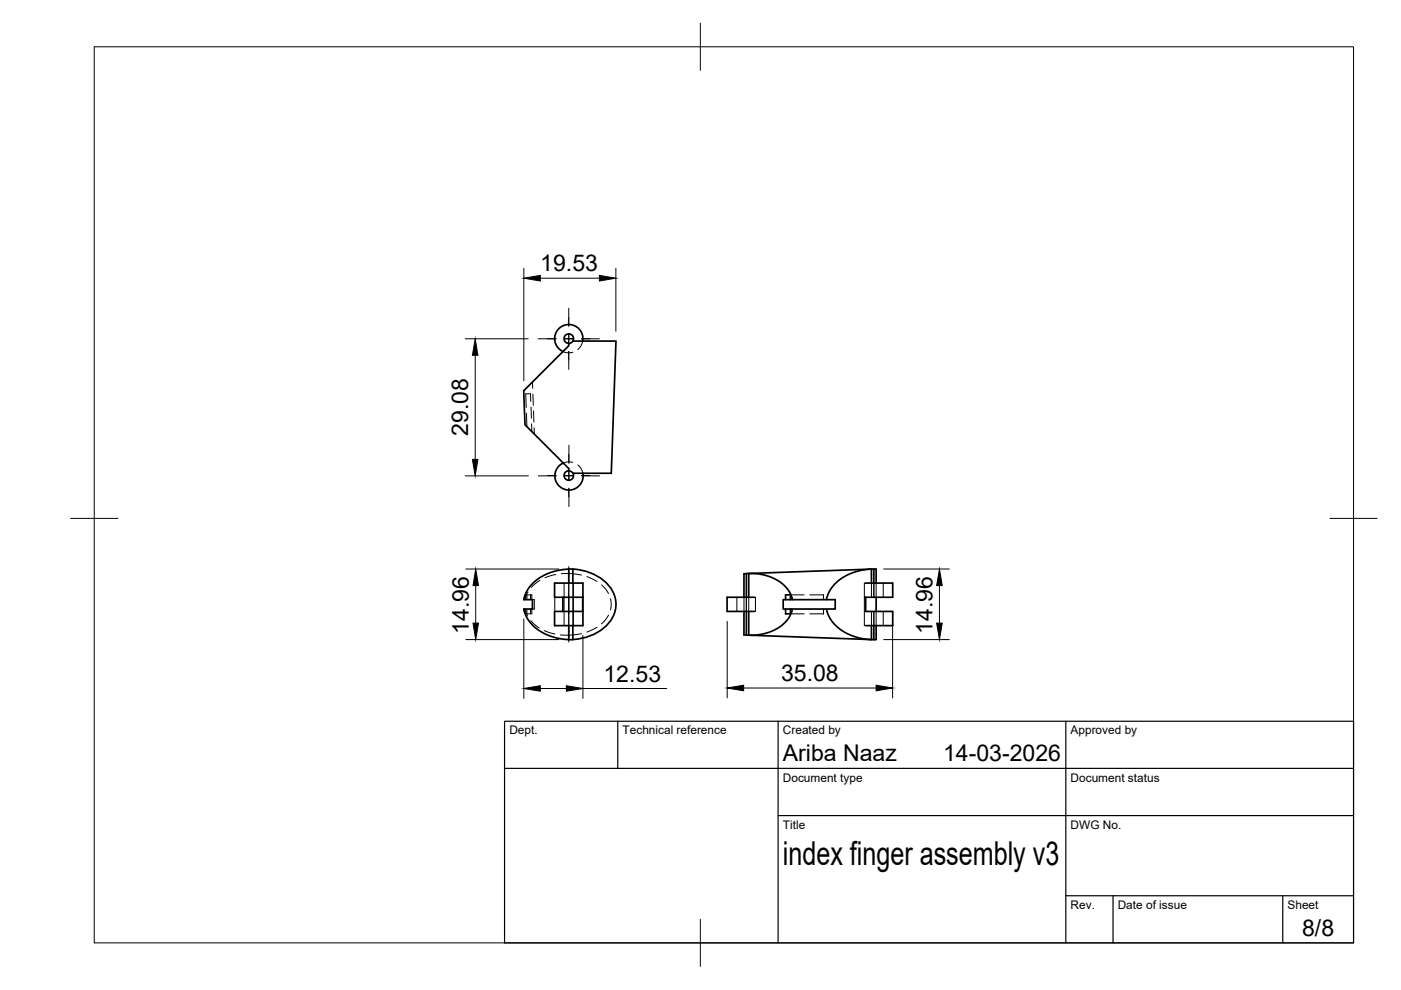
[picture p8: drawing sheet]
<svg xmlns="http://www.w3.org/2000/svg" width="297mm" height="210mm" viewBox="0 0 297 210" stroke-linecap="round" stroke-linejoin="round" font-family="sans-serif">
<!-- layer: Hidden -->
<g fill="none" stroke="#000" stroke-width=".21">
<path d="M119.3 74.5a2.96 2.96 0 0 0 2.2 .2M123.5 72.3l-.3 1-.7 .8M111.6 87.6l.1 2.9M112.5 85.1v-1.6h-1l.1 2.9M112.6 86.3l.1 2.4M112.7 89.9l.1 1.6M112.9 81v1.4M113 83.5l.1 2.4M113.1 87.1l.1 2.4M113.2 90.7l.1 1.3M121.5 98l-1.1-.1-1 .3M122.5 98.6l.1 .1a2.86 2.86 0 0 1 1 1.6"/>
<path d="M111.3 129.1l.6 1.5M111.5 129.1v1h1.3v-1M111.7 126.1v1M111.7 129.1v1M112 125.5l-.7 1.6M112.5 127.1v-1h.3v1M112.5 126.1h-1v1M112.5 129.1v1M112.5 131.6l1.8 1.5M112.9 127.1h.4v2h-.4M114.5 123l-1.9 1.5M115.4 133.7l2.2 .7"/>
<path d="M117.6 126.6v3M117.8 121.8l-2.3 .7M118.8 134.6l1.8 .1M119 121.6h2.1l2.2 .3M119.6 123.6v9M120.6 123.6v9M121.5 123.6v9M121.6 123.6v9M123.3 134.3l-2.7 .4M123.6 126.6v3M124.4 122.3l2.2 1M126.6 133l-2.2 1"/>
<path d="M127.5 124l.9 .9 .6 .9M129 130.4l-.6 1-.9 .9M129.4 127l.2 .8-.2 1.5M156.2 126.6v3M157.7 126.6v3M158.2 126.6v3M158.7 126.6v3M159.9 126.6h.3v3h-.3M167.6 126.1h2.9M167.6 130.1h2.9M171.7 126.1h2.9v1v-1M174.6 126.1h.1"/>
<path d="M174.6 129.1v1h-2.9M183.3 129.6h.2M183.3 126.6h.2M183.5 123.6h-.2v9h.2M184.8 123.6v3M184.8 129.6v3M185.3 123.6v3M185.3 129.6v3M185.8 123.6v3M185.8 129.6v3M187.3 123.6v3M187.3 129.6v3"/>
</g>
<!-- layer: Visible -->
<g fill="none" stroke="#000" stroke-width=".36">
<path d="M120.6 72.8l.5-.1 .4-.4h9.1l-1 28h-8.1l-.4-.3-.5-.2v-.5l-9.3-9.2-.3-7.3 9-8.9a1.23 1.23 0 0 0 .6-1.1zM121.5 72.3a1.01 1.01 0 0 0-.6-1.4 1.01 1.01 0 0 0-1.3 .7 1.01 1.01 0 0 0 1 1.2M123.6 72.3a3 3 0 0 0-2.3-3.4 3 3 0 0 0-3.5 1.9 3 3 0 0 0 1.6 3.7M119.4 98.2a3 3 0 0 0-1.6 3.7 3 3 0 0 0 3.6 1.9 3 3 0 0 0 2.2-3.5M120.6 99.8a1.01 1.01 0 0 0-1 1.2 1.01 1.01 0 0 0 1.3 .8 1.01 1.01 0 0 0 .6-1.5M117.6 129.6h6v3h-6zM117.6 123.6h6v3h-6zM119.3 126.6v3M120.6 120.7l-1.7 .1-1.7 .4-1.5 .6-1.4 .8-1.2 1-1 1.1-.6 1-.5 1.4h1.9v2h-1.9l.7 1.9 1.5 1.8 1.5 1.2 1.5 .7 2.3 .7 2.1 .2M120.6 120.6l.9 .1v2.9M120.6 132.6v3h.9v-3M120.6 120.6v3"/>
<path d="M121.5 120.6a9.7 9.7 0 0 1 8.8 5.6 6.4 6.4 0 0 1-3.2 7.6 11.8 11.8 0 0 1-5.6 1.8M123.5 126.6v3M157.7 129.6v5l1 .1M158.2 121.6v5M158.2 129.6v5.1M158.7 121.6l3.1 .2 1.8 .6 1.4 .7 1.3 1 .9 1.1 .5 .9 .3 1h-.4M158.7 121.6l-1 .1v4.9M158.7 121.6v5M158.7 129.6v5.1M158.7 121.6l26.1-.9v2.9M159.9 126.6h-5.7v3h5.7M166.6 126.1h1v1h-1z"/>
<path d="M166.6 127.1h-.5v2h.5M166.6 129.1h1M166.6 129.1v1h1v-1M167.6 129.1h.4l-.8 1.9-.8 1.1-1.3 .9-1.5 .8-1.3 .5-1.5 .3-2.1 .1M168 127.1h9.1v2h-9.1M175.2 129.1l.3 1 .6 1.2 1.2 1.4 1.6 1.3 2.3 1 2.4 .5 2.2 .1v-3M183.5 123.6h5.8v3h-5.8v3h5.8v3h-5.8M184.8 132.6v3l-26.1-.9M185.3 120.6v3M185.3 132.6v3M185.8 123.6v-2.9l-2.8 .1-2.2 .6-2.2 1.1-1.6 1.3-1.2 1.7-.6 1.6M185.8 126.6v3"/>
</g>
<!-- layer: BORDER -->
<path d="M20 9.9h267v190h-267zM148.5 4.9v10M15 109.9h10M282 109.9h10M148.5 194.9v10" fill="none" stroke="#000" stroke-width=".21"/>
<!-- layer: TITLEBLOCK -->
<path d="M107 152.9h180v47h-180zM131 152.9v10M165 152.9v47M226 152.9v47M107 162.9h180M165 172.9h122M226 189.9h61M236 189.9v10M272 189.9v10" fill="none" stroke="#000" stroke-width=".25"/>
<!-- layer: Smart Centers -->
<g fill="none" stroke="#000" stroke-width=".21">
<path d="M114.1 71.8h3.8M119.7 71.8h1.8M120.6 65.3v3.8M120.6 70.9v1.8M120.6 74.5v3.8M123.3 71.8h3.8M120.6 96.3v1.8M120.6 99.9v1.8M120.6 94.4v3.8M114.1 100.9h3.8M116.1 100.8h1.8M119.7 100.8h1.8"/>
<path d="M119.7 100.9h1.8M120.6 103.5v1.8M120.6 100v1.8M120.6 103.6v3.8M123.3 100.8h1.8M123.3 100.9h3.8M120.6 120.1v16"/>
</g>
<!-- layer: FD_Dimensions -->
<g fill="none" stroke="#000" stroke-width=".21">
<path d="M111.1 56.9v23.8M114.6 59h12.5M130.6 56.9v13.3M98.6 71.8h13.4M100.8 75.3v22.1M98.6 100.9h13.4M98.8 135.6h19.7M98.8 120.6h19.7M100.9 124.2v7.9M111.1 131.2v16.9M123.6 134.7v13.4M154.2 131.7v16.3"/>
<path d="M187.3 135.6h14M187.3 120.6h14M189.3 131.7v16.3M199.2 124.2v7.9M114.6 146h5.5M123.6 146h17.8M157.7 145.9h28.1"/>
</g>
<path d="M111.1 59l3.5-.6v1.2zM127.1 58.4l3.5 .6-3.5 .6zM100.8 71.8l.5 3.5h-1.1zM100.2 97.4h1.1l-.5 3.5zM100.3 132.1h1.2l-.6 3.5zM100.9 120.6l.6 3.6h-1.2zM198.6 132.1h1.2l-.6 3.5zM199.2 120.6l.6 3.6h-1.2zM111.1 146l3.5-.6v1.2zM120.1 145.4l3.5 .6-3.5 .6zM154.2 145.9l3.5-.6v1.2zM185.8 145.3l3.5 .6-3.5 .6z" fill="#000" stroke="#000" stroke-width=".21"/>
<text font-size="7" x="166" y="183.4">index finger assembly v3</text>
<g font-size="4.9">
<text x="114.6" y="57.5">19.53</text>
<text x="99.3" y="92.4" transform="rotate(-90 99.3 92.4)">29.08</text>
<text x="99.4" y="134.4" transform="rotate(-90 99.4 134.4)">14.96</text>
<text x="197.7" y="134.4" transform="rotate(-90 197.7 134.4)">14.96</text>
<text x="128" y="144.5">12.53</text>
<text x="165.6" y="144.4">35.08</text>
<text x="166" y="161.4">Ariba Naaz</text>
<text x="200" y="161.4">14-03-2026</text>
<text x="276.1" y="198.6">8/8</text>
</g>
<g font-size="2.5">
<text x="108" y="155.7">Dept.</text>
<text x="132" y="155.7">Technical reference</text>
<text x="166" y="155.7">Created by</text>
<text x="227" y="155.7">Approved by</text>
<text x="166" y="165.7">Document type</text>
<text x="227" y="165.7">Document status</text>
<text x="166" y="175.7">Title</text>
<text x="227" y="175.7">DWG No.</text>
<text x="227" y="192.7">Rev.</text>
<text x="237" y="192.7">Date of issue</text>
<text x="273" y="192.7">Sheet</text>
</g>
</svg>
